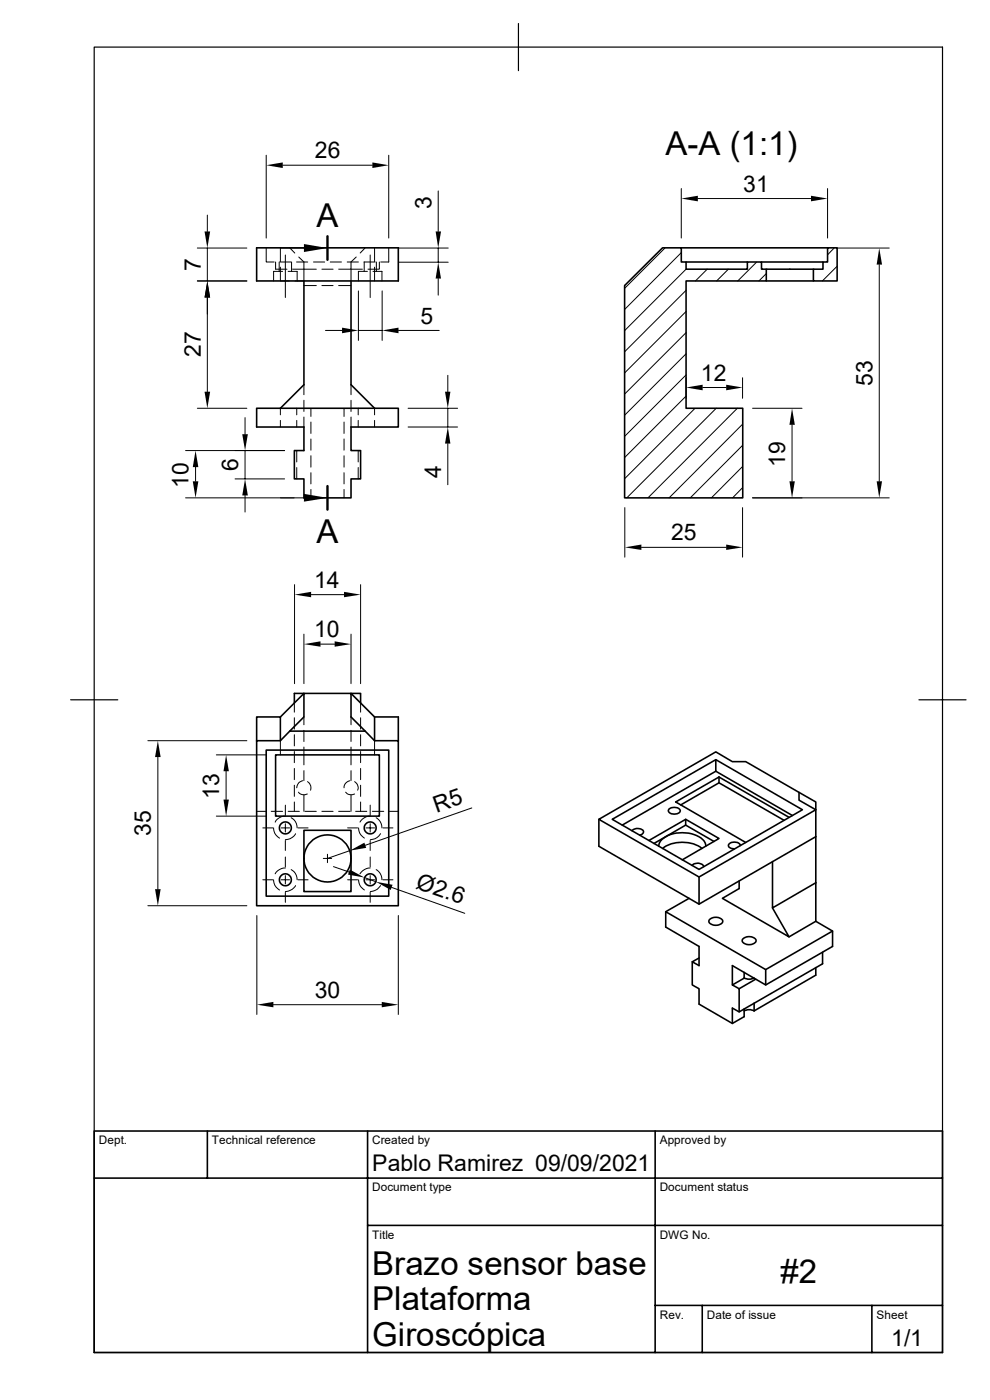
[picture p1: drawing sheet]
<svg xmlns="http://www.w3.org/2000/svg" width="210mm" height="297mm" viewBox="0 0 210 297" stroke-linecap="round" stroke-linejoin="round" font-family="sans-serif">
<g fill="none" stroke="#000" stroke-width=".34">
<path d="M54.4 52.6h30.1v7h-30.1zM64.5 59.6v22l-5 5M74.5 59.6v22l5 5M144.5 52.6h31.1M145.5 55.6h13M161.5 55.6h13.1M162.6 59.6h10M162.6 57.1h10M175.6 52.6h2v7h-5v-2.5h2v-1.5h1zM132.5 60.6l8-8h4v3h1v1.5h13v-1.5h3v1.5h1.1v2.5h-17.1v27h12.1v19h-25.1zM54.4 86.6h30.1v4h-10v5h2v6h-2v4h-10v-4h-2.1v-6h2.1v-5h-10.1zM54.4 157.1v-5h5.1v5"/>
<path d="M56.5 159.1h26v31h-26zM61.5 155.1l3-3v-5h10v5l5 5M62.4 149.1v-2h2.1l-5 5M76.5 149.1v-2h-2l5 5h5v5M77.5 155.1h-16l-2 2h-5.1v35.1h30.1v-35.1h-5M79.5 152.1v5M58.5 160.1h22v13h-22zM64.5 176.1h10v13h-10zM127 173.8v5.7l21.3 12.3 24.8-14.3M127 173.8l24.8-14.3 3.6 2.1h2.8l11.3 6.5v1.7l3.6 2-24.8 14.3zM129.9 173.8l21.9-12.6 18.4 10.6-21.9 12.6zM134.1 176.2a1.62 1.62 0 0 1 2.4 .2l-.3 .6-.5 .2"/>
<path d="M137.7 178.3l7.8-4.5 7 4.1-7.8 4.5M139.7 179.5a3.4 3.4 0 0 1 3.1-2.6 6.8 6.8 0 0 1 6.6 1.5l.3 1.1M141.9 171.6a1.62 1.62 0 0 1 2.4 .4 1.45 1.45 0 0 1-2.1 .5l-.3-.2a.47 .47 0 0 1 0-.7zM145.5 173.8v1.2l-6.8 3.9M145.5 175l6 3.5M151.8 161.2v2.4l16.3 9.4M151.8 163.6l-19.8 11.4M152.5 164.8v1.3l-8.1 4.7M152.5 164.8l-9.2 5.3 14.9 8.6M152.5 164.8l14.9 8.6M152.5 166.1l13.8 7.9M157.1 179.4a1.48 1.48 0 0 0-2.6 0l.4 .5 .9 .2"/>
<path d="M169.5 168.1l3.6 2v17.2M140.6 180a7.2 7.2 0 0 1 8.3 0M146.2 190.6l-5 2.8M146.8 183.6a1.54 1.54 0 0 1 2.5 .3M148.3 186.1v5.7M150.5 195.1a1.83 1.83 0 0 1 2.8 .4 1.71 1.71 0 0 1-2.9 0zM156.8 186.9v1.6l-3.6 2.1 14.2 8.2-3.5-6.2M157.6 199.2a1.83 1.83 0 0 1 2.8 .4 1.71 1.71 0 0 1-3 0zM163.9 182.8v9.8l9.2-5.3M173.1 187.3v8.2l3.5 2v3.3l-14.2 8.2-7-4.1v4.1M173.1 195.5l-5.7 3.3M176.6 197.5l-14.2 8.2"/>
<path d="M146.9 204v5l1.4 .8v3.2l7.1 4.1 2.5-1.4v-1.7M148.3 203.2l-1.4 .8 1.4 .9v-4.1l-7.1-4.1v-3.3l21.2 12.3v3.3M156.8 209.8v4.9M157.9 214.5a2.33 2.33 0 0 1 2.1 0M157.9 207.5a2.33 2.33 0 0 0 2.1 0M157.9 206.3v1.2l-2.5 1.5 1.4 .8M160 212.8v1.7M160.3 207.7l-3.5 2.1M173.1 205.3v1.6l-13.1 7.6M174.5 202v2.5l-17.7 10.2-1.4-.8v3.2M20 239.9h179.9v47h-179.9zM44 239.9v10"/>
<path d="M78 239.9v47M139 239.9v47M20 249.9h179.9M78 260h121.9M139 276.9h60.9M149 276.9v10M185 276.9v10"/>
<circle cx="60.5" cy="175.6" r="1.27"/>
<circle cx="78.5" cy="175.6" r="1.27"/>
<circle cx="60.5" cy="186.6" r="1.27"/>
<circle cx="69.5" cy="182.1" r="5"/>
<circle cx="78.5" cy="186.6" r="1.27"/>
</g>
<g fill="none" stroke="#000" stroke-width=".21">
<path d="M56.5 32.9v17.6M60 35.1h19M82.5 32.9v17.6M41.9 59.6h10.5M41.9 52.6h10.5M44 45.6v3.5M44 52.6v7M56.5 52.6v3h1.7M58.5 55.6v1.5h2.4M59.2 55.6v2M59.4 55.6h2.3M59.5 56.7v2.9h1.9"/>
<path d="M59.5 52.6v2.9M59.5 52.6h5M59.9 57.6h-1.9v2M60.5 54.1v9M61.1 57.6h1.9v2M61.5 52.6l1 1.1M61.8 55.6v2M62.1 57.1h5M62.9 55.6h2.4M63.4 54.5l1.1 1.1v4h-1.9M66.5 55.6h2.4M68.3 57.1h2.4"/>
<path d="M70.1 55.6h2.3M73.7 55.6h2.3M75.6 54.5l-1.1 1.1v1.5h-2.7M76.9 57.1h-2.4v2.5M77.2 55.6h2.4M77.3 55.6v2M77.5 52.6l-1.1 1.1M77.9 57.6h-1.9v2M78.5 54.1v9M79.1 57.6h1.9v2M79.5 52.6v2.9M79.5 56.7v2.9"/>
<path d="M79.8 55.6v2M80.5 55.6v1.5h-2.4M82.5 52.6v3h-1.7M84.6 52.6h10.5M84.6 55.6h10.5M93 40.5v8.6M93 52.6v3M93 59.1v3.5M141.1 52.6l-8.6 8.5M144.5 40v10.5M144.5 53.6l-12 12M145.5 57.1l-13 13"/>
<path d="M148 42.1h24M150 57.1l-2.5 2.5M154.5 57.1l-2.5 2.5M160.5 55.6l-4 4M162.5 58.1l-1.5 1.5M175.6 40v10.5M177 52.6l-1.4 1.5M177.5 56.5l-3 3.1M177.6 52.6h11M186.5 56.1v46M44 63.1v20M64.5 60.6h2.6"/>
<path d="M68.3 60.6h2.4M69 70.1h3.6M71.8 60.6h2.7M76 61.7v10.5M76 70.1h5.1M81.1 61.7v10.5M84.5 70.1h8.7M95 79.6v3.5M145.5 61.6l-13 13M145.5 66.1l-13 13M145.5 70.6l-13 13M145.5 75.1l-13 13"/>
<path d="M145.5 79.5l-13 13M39.4 95.6h21M41.5 99.1v3M41.9 86.6h10.5M52 88.6v3.5M52 95.6v6M59.5 86.6v1.4M59.5 89.2v1.4M62.9 86.6v1.4M62.9 89.2v1.4M62.9 95.6v2.4M62.9 99.2v2.4"/>
<path d="M64.5 81.6v2.1M64.5 84.9v2.4M64.5 88.5v2.1M66 86.6v1.7M66 89.5v2.4M66 93.1v2.4M66 96.7v2.4M73 86.6v1.7M73 89.5v2.4M73 93.1v2.4M73 96.7v2.4M74.5 81.6v2.1"/>
<path d="M74.5 84.9v2.4M74.5 88.5v2.1M76 86.6v1.4M76 89.2v1.4M76 95.6v2.4M76 99.2v2.4M79.5 86.6v1.4M79.5 89.2v1.4M86.6 86.6h10.5M86.6 90.6h10.5M95 86.6v4M95 94.1v8.7"/>
<path d="M145.5 84l-13 13M145.5 80.1v4.4M147.4 86.6l-14.9 14.9M149.1 82.2h5M151.9 86.6l-18.9 19M156.4 86.6l-18.9 19M157.5 80.1v4.4M157.5 90l-15.6 15.6M157.5 94.5l-11.1 11.1M157.5 99l-6.6 6.6M159.6 86.6h10.5M168 90.1v12"/>
<path d="M39.4 105.6h25.1M49.9 101.6h10.5M52 105.1v3.5M66 100.3v2.4M66 103.8v1.8M73 103.8v1.8M73 100.3v2.4M132.5 107.7v10.5M136.1 116.1h18M157.5 107.7v10.5M157.5 103.5l-2.1 2.1M159.6 105.6h29"/>
<path d="M62.5 124v21M64.5 134.5v10.5M66 126.2h7M68 136.7h3M74.5 134.5v10.5M76.5 124v21M31.4 157.1h21M59.5 157.1v3M62.4 149.1v2M62.4 152.3v2.4M62.4 155.9v2.3M62.4 159.4v2.4"/>
<path d="M64.5 152.1v1.7M64.5 154.9v2.4M64.5 158.5v3.8M74.5 152.1v1.7M74.5 154.9v2.4M74.5 158.5v3.8M76.5 149.1v2M76.5 152.3v2.4M76.5 155.9v2.3M76.5 159.4v2.4M79.5 157.1v3M33.5 160.6v28"/>
<path d="M45.9 173.1h10.5M45.9 160.1h10.5M48 163.6v6M54.4 172.1h1.9M55.8 175.6h2.1M57.5 172.1h2.4M58 175.6v.3a2.4 2.4 0 0 0 1.3 1.9M59.6 175.6h1.8M60.5 173.1a2.4 2.4 0 0 0-2.1 1.3M60.5 170.8v2.2M60.5 174.8v1.7M60.5 178.3v2.1"/>
<path d="M61.1 172.1h2.4M61.8 173.5a2.35 2.35 0 0 1 1.2 2.1M62.4 163v2.4M62.4 166.6v2.4M62.4 170.1v2M62.7 176.9v.1a2.52 2.52 0 0 1-2.2 1.1M63.2 175.6h2.2M63.3 168.1a1.47 1.47 0 0 0 1.9 .3M64.2 165.7a1.47 1.47 0 0 0-1.3 1.4M64.5 163.5v2.1M64.5 168.6v3.5M64.7 172.1h2.4"/>
<path d="M65.2 165.8a1.5 1.5 0 0 1 .7 1.8M68.3 172.1h2.4M71.8 172.1h2.5M73.3 168.1a1.55 1.55 0 0 0 1.9 .3M73.7 175.6h2.2M74.2 165.7a1.48 1.48 0 0 0-1.2 1.4M74.5 163.5v2.1M74.5 168.6v3.5M75.2 165.8a1.5 1.5 0 0 1 .7 1.8M75.4 172.1h2.4M76.1 175.6v.3a2.41 2.41 0 0 0 1.2 1.9M76.5 163v2.4"/>
<path d="M76.5 166.6v2.4M76.5 170.1v2M77.6 175.6h1.9M78.5 173.1a2.54 2.54 0 0 0-2.1 1.3M78.5 170.8v2.2M78.5 174.8v1.7M78.5 178.3v2.1M79 172.1h2.4M79.8 173.5l.2 .1a2.46 2.46 0 0 1 1 2M80.7 176.9l-.1 .1a2.4 2.4 0 0 1-2 1.1M81.2 175.6h2.2M82.6 172.1h1.9"/>
<path d="M100.1 171.4l-22.6 7.9M31.4 192.2h21M54.5 194.2v21M55.8 186.6h2.1M58 186.6v.3a2.4 2.4 0 0 0 1.3 1.9M59.6 186.6h1.8M60.5 184.1a2.48 2.48 0 0 0-2.1 1.3M60.5 181.8v2.1M60.5 185.8v1.7M60.5 189.3v2.1M61.8 184.5a2.35 2.35 0 0 1 1.2 2.1M62.7 187.9v.1a2.86 2.86 0 0 1-2.2 1.1"/>
<path d="M63.2 186.6h2.2M68.6 182.1h1.8M69.5 181.2v1.8M70.7 183.9l3.3 1.1M73.7 186.6h2.2M74.2 180.5l-4.7 1.6M76.1 186.6v.3a2.41 2.41 0 0 0 1.2 1.9M77.3 186.2l2.5 .9M77.6 186.6h1.9M78.5 184.1a2.62 2.62 0 0 0-2.1 1.3M78.5 181.8v2.1M78.5 185.8v1.7"/>
<path d="M78.5 189.3v2.1M79.8 184.5l.2 .1a2.46 2.46 0 0 1 1 2M80.7 187.9l-.1 .1a2.7 2.7 0 0 1-2 1.1M81.2 186.6h2.2M83.1 188.3l15.5 5.5M84.5 194.2v21M58 213.1h23"/>
</g>
<path d="M20 10h179.9v276.9h-179.9zM110 5v10M15 148.5h10M194.9 148.5h10" fill="none" stroke="#000" stroke-width=".25"/>
<path d="M69.5 50.1v5M69.5 103.1v5" fill="none" stroke="#000" stroke-width=".51"/>
<g fill="#000">
<path d="M56.5 35.1l3.5-.6v1.1zM79 34.5l3.5 .6-3.5 .5zM43.4 49.1h1.2l-.6 3.5zM64.5 51.8l5 .8-5 .9zM93 55.6l.6 3.5h-1.2zM92.4 49.1h1.2l-.6 3.5zM144.5 42.1l3.5-.6v1.2zM172 41.5l3.6 .6-3.6 .6zM186.5 52.6l.6 3.5h-1.1zM44 59.6l.6 3.5h-1.2zM72.6 69.5l3.4 .6-3.4 .6zM81.1 70.1l3.4-.6v1.2z"/>
<path d="M41.5 95.6l.6 3.5h-1.2zM43.4 83.1h1.2l-.6 3.5zM51.4 92.1h1.2l-.6 3.5zM94.4 83.1h1.1l-.5 3.5zM95 90.6l.5 3.5h-1.1zM145.5 82.2l3.6-.6v1.2zM154.1 81.6l3.4 .6-3.4 .6zM168 86.6l.6 3.5h-1.1zM40.9 102.1h1.2l-.6 3.5zM52 101.6l.6 3.5h-1.2zM64.5 104.8l5 .8-5 .8zM132.5 116.1l3.6-.6v1.2z"/>
<path d="M154.1 115.5l3.4 .6-3.4 .6zM167.5 102.1h1.1l-.6 3.5zM186 102.1h1.1l-.6 3.5zM62.5 126.2l3.5-.6v1.1zM64.5 136.7l3.5-.6v1.1zM71 136.1l3.5 .6-3.5 .5zM73 125.6l3.5 .6-3.5 .5zM33.5 157.1l.6 3.5h-1.2zM47.4 169.6h1.2l-.6 3.5zM48 160.1l.6 3.5h-1.2zM74.2 180.5l3.1-1.7 .4 1.1zM32.9 188.6h1.2l-.6 3.6z"/>
<path d="M74.2 184.5l3.1 1.7-3.5-.7zM79.8 187.1l3.5 .6-.4 1.1zM54.5 213.1l3.5-.5v1.1zM81 212.6l3.5 .5-3.5 .6z"/>
</g>
<g font-size="7">
<text x="141.2" y="32.9">A-A (1:1)</text>
<text x="67.1" y="48.1">A</text>
<text x="67.1" y="115.1">A</text>
<text x="79" y="270.5">Brazo sensor base</text>
<text x="165.6" y="272.2">#2</text>
<text x="79" y="278">Plataforma</text>
<text x="79" y="285.5">Giroscópica</text>
</g>
<g font-size="4.9">
<text x="66.8" y="33.6">26</text>
<text x="157.6" y="40.6">31</text>
<text x="91.5" y="44.4" transform="rotate(-90 91.5 44.4)">3</text>
<text x="42.6" y="57.5" transform="rotate(-90 42.6 57.5)">7</text>
<text x="89.2" y="68.7">5</text>
<text x="42.6" y="75.8" transform="rotate(-90 42.6 75.8)">27</text>
<text x="148.7" y="80.8">12</text>
<text x="185.1" y="81.8" transform="rotate(-90 185.1 81.8)">53</text>
<text x="50.5" y="99.9" transform="rotate(-90 50.5 99.9)">6</text>
<text x="93.6" y="101.5" transform="rotate(-90 93.6 101.5)">4</text>
<text x="166.6" y="99" transform="rotate(-90 166.6 99)">19</text>
<text x="40" y="103.5" transform="rotate(-90 40 103.5)">10</text>
<text x="142.4" y="114.6">25</text>
<text x="66.6" y="124.8">14</text>
<text x="66.6" y="135.2">10</text>
<text x="46.5" y="169.5" transform="rotate(-90 46.5 169.5)">13</text>
<text x="92.6" y="172.5" transform="rotate(-19 92.6 172.5)">R5</text>
<text x="32" y="177.4" transform="rotate(-90 32 177.4)">35</text>
<text x="88" y="188.4" transform="rotate(20 88 188.4)">Ø2.6</text>
<text x="66.8" y="211.7">30</text>
<text x="79" y="248.5">Pablo Ramirez 09/09/2021</text>
<text x="189.1" y="285.6">1/1</text>
</g>
<g font-size="2.5">
<text x="21" y="242.7">Dept.</text>
<text x="45" y="242.7">Technical reference</text>
<text x="78.9" y="242.7">Created by</text>
<text x="140" y="242.7">Approved by</text>
<text x="79" y="252.8">Document type</text>
<text x="139.9" y="252.8">Document status</text>
<text x="79" y="262.8">Title</text>
<text x="139.9" y="262.8">DWG No.</text>
<text x="140" y="279.7">Rev.</text>
<text x="149.9" y="279.7">Date of issue</text>
<text x="186" y="279.7">Sheet</text>
</g>
</svg>
